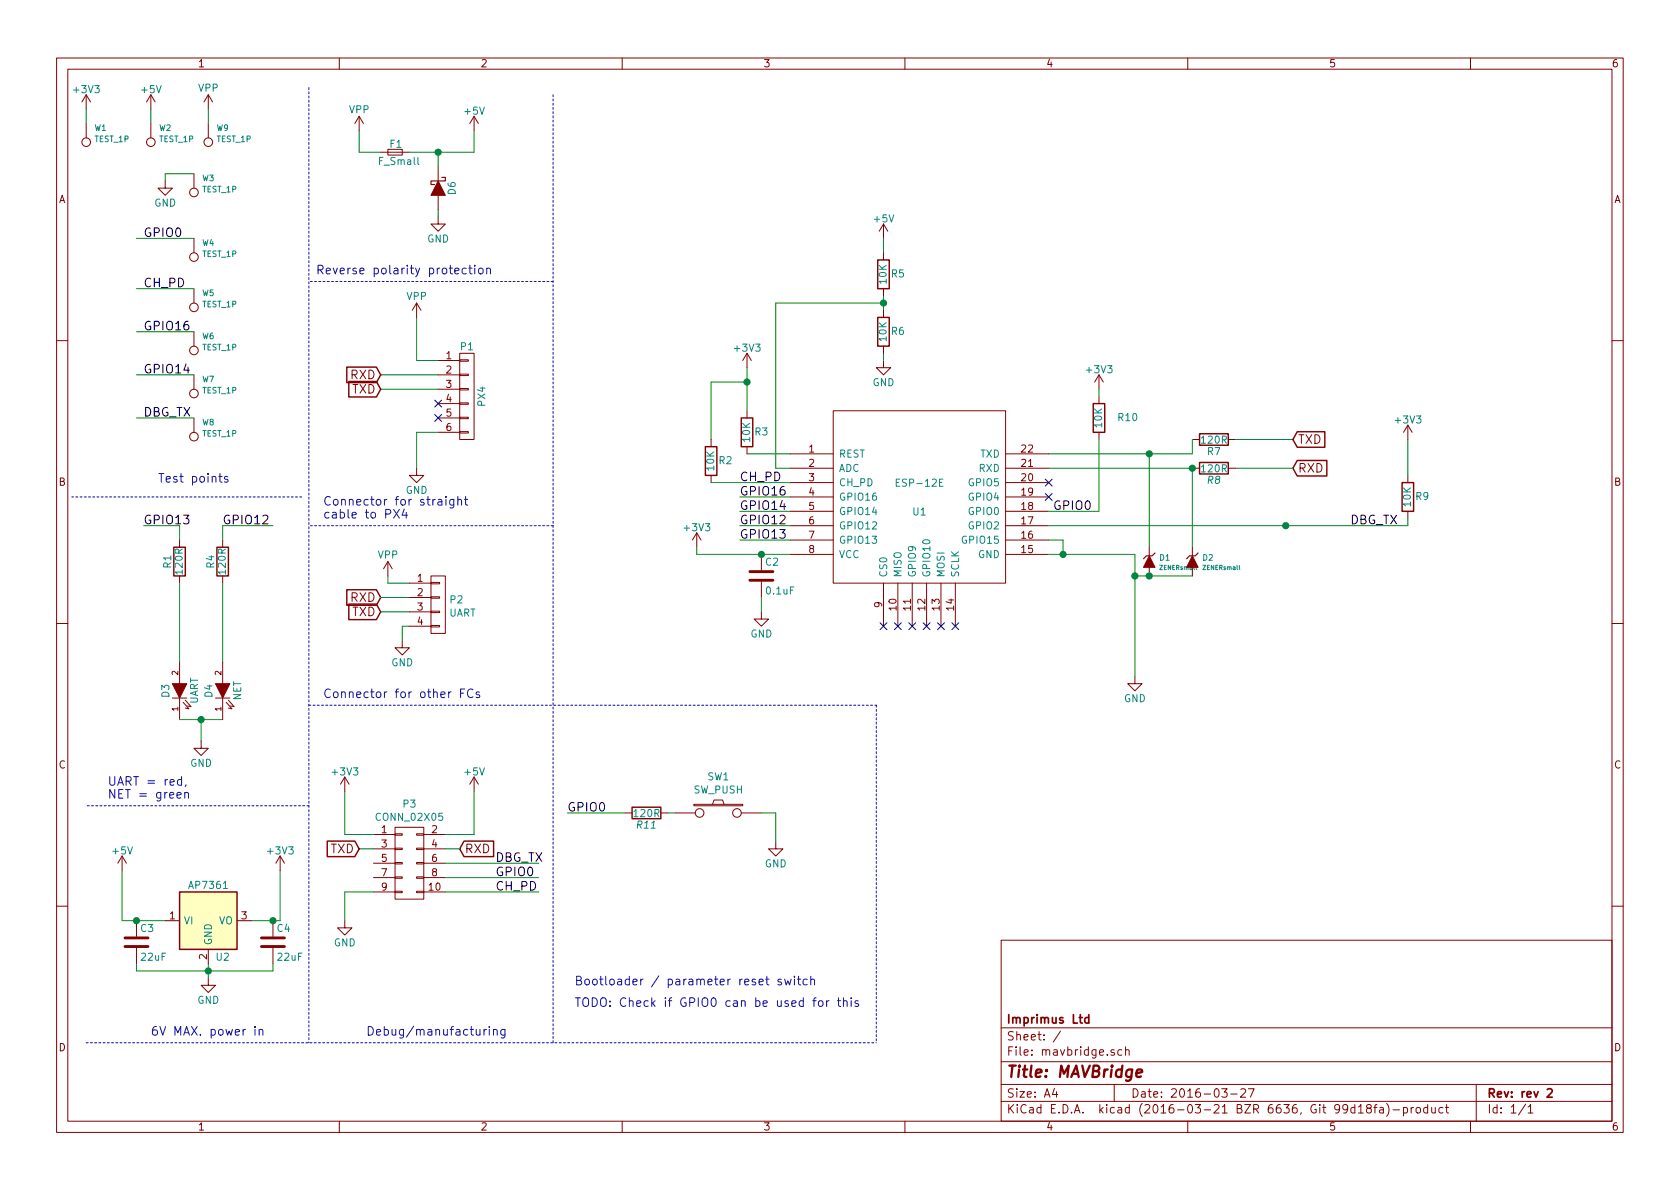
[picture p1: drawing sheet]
EESchema Schematic File Version 2
LIBS:power
LIBS:device
LIBS:transistors
LIBS:conn
LIBS:linear
LIBS:regul
LIBS:74xx
LIBS:cmos4000
LIBS:adc-dac
LIBS:memory
LIBS:xilinx
LIBS:microcontrollers
LIBS:dsp
LIBS:microchip
LIBS:analog_switches
LIBS:motorola
LIBS:texas
LIBS:intel
LIBS:audio
LIBS:interface
LIBS:digital-audio
LIBS:philips
LIBS:display
LIBS:cypress
LIBS:siliconi
LIBS:opto
LIBS:atmel
LIBS:contrib
LIBS:valves
LIBS:ESP8266
LIBS:bat54tw
LIBS:ap7361
LIBS:mavbridge-cache
EELAYER 25 0
EELAYER END
$Descr A4 11693 8268
encoding utf-8
Sheet 1 1
Title "MAVBridge"
Date "2016-03-27"
Rev "rev 2"
Comp "Imprimus Ltd"
Comment1 ""
Comment2 ""
Comment3 ""
Comment4 ""
$EndDescr
$Comp
L ESP-12E U1
U 1 1
P 6400 3450
F 0 "U1" H 6400 3350 50  0000 C CNN
F 1 "ESP-12E" H 6400 3550 50  0000 C CNN
F 2 "ESP8266:ESP-12E" H 6400 3450 50  0001 C CNN
F 3 "https://www.adafruit.com/images/product-files/2471/0A-ESP8266__Datasheet__EN_v4.3.pdf" H 6400 3450 50  0001 C CNN
F 4 "Espressif" H 6400 3450 60  0001 C CNN "MFN"
F 5 "ESP-12" H 6400 3450 60  0001 C CNN "MFP"
F 6 "Aliexpress/ebay" H 6400 3450 60  0001 C CNN "Description"
	1    6400 3450
	1    0    0    -1  
$EndComp
$Comp
L GND #PWR01
U 1 1
P 7900 4700
F 0 "#PWR01" H 7900 4450 50  0001 C CNN
F 1 "GND" H 7900 4550 50  0000 C CNN
F 2 "" H 7900 4700 60  0000 C CNN
F 3 "" H 7900 4700 60  0000 C CNN
	1    7900 4700
	1    0    0    -1  
$EndComp
Wire Wire Line
	7900 3850 7900 4700
Wire Wire Line
	7300 3850 7900 3850
$Comp
L R R7
U 1 1
P 8450 3050
F 0 "R7" V 8530 3050 50  0000 C CNN
F 1 "120R" V 8450 3050 50  0000 C CNN
F 2 "Resistors_SMD:R_0603" V 8380 3050 30  0001 C CNN
F 3 "http://www.mouser.com/ds/2/447/PYu-RT_1-to-0.05_RoHS_L_6-772266.pdf" H 8450 3050 30  0001 C CNN
F 4 "Yageo" H 8450 3050 60  0001 C CNN "MFN"
F 5 "RT0603DRD07120RL" H 8450 3050 60  0001 C CNN "MFP"
F 6 "603-RT0603DRD07120RL" H 8450 3050 60  0001 C CNN "S1PN"
F 7 "http://eu.mouser.com/ProductDetail/Yageo/RT0603DRD07120RL/" H 8450 3050 60  0001 C CNN "S1PL"
F 8 "0603" H 8450 3050 60  0001 C CNN "Package ID"
	1    8450 3050
	0    1    1    0   
$EndComp
Wire Wire Line
	7300 3250 8300 3250
Wire Wire Line
	7300 3150 8300 3150
Wire Wire Line
	8300 3150 8300 3050
Wire Wire Line
	8600 3050 9000 3050
Text GLabel 9000 3050 2    60   Input ~ 0
TXD
Text GLabel 9000 3250 2    60   Input ~ 0
RXD
$Comp
L +3V3 #PWR02
U 1 1
P 5200 2550
F 0 "#PWR02" H 5200 2400 50  0001 C CNN
F 1 "+3V3" H 5200 2690 50  0000 C CNN
F 2 "" H 5200 2550 60  0000 C CNN
F 3 "" H 5200 2550 60  0000 C CNN
	1    5200 2550
	1    0    0    -1  
$EndComp
Wire Wire Line
	5200 2550 5200 2850
Wire Wire Line
	4950 3050 4950 2650
Wire Wire Line
	4950 2650 5200 2650
Connection ~ 5200 2650
$Comp
L +3V3 #PWR03
U 1 1
P 4850 3800
F 0 "#PWR03" H 4850 3650 50  0001 C CNN
F 1 "+3V3" H 4850 3940 50  0000 C CNN
F 2 "" H 4850 3800 60  0000 C CNN
F 3 "" H 4850 3800 60  0000 C CNN
	1    4850 3800
	1    0    0    -1  
$EndComp
Wire Wire Line
	4850 3850 5500 3850
$Comp
L C C2
U 1 1
P 5300 4000
F 0 "C2" H 5325 4100 50  0000 L CNN
F 1 "0.1uF" H 5325 3900 50  0000 L CNN
F 2 "Capacitors_SMD:C_0603" H 5338 3850 30  0001 C CNN
F 3 "http://www.mouser.com/ds/2/281/c02e-2905.pdf" H 5300 4000 60  0001 C CNN
F 4 "Murata" H 5300 4000 60  0001 C CNN "MFN"
F 5 "GRM188R71H104KA93D" H 5300 4000 60  0001 C CNN "MFP"
F 6 "81-GRM39X104K50D" H 5300 4000 60  0001 C CNN "S1PN"
F 7 "http://eu.mouser.com/ProductDetail/Murata-Electronics/GRM188R71H104KA93D/" H 5300 4000 60  0001 C CNN "S1PL"
F 8 "50V, 0.1uF X7R" H 5300 4000 60  0001 C CNN "Characteristics"
F 9 "0603" H 5300 4000 60  0001 C CNN "Package ID"
	1    5300 4000
	1    0    0    -1  
$EndComp
$Comp
L GND #PWR04
U 1 1
P 5300 4250
F 0 "#PWR04" H 5300 4000 50  0001 C CNN
F 1 "GND" H 5300 4100 50  0000 C CNN
F 2 "" H 5300 4250 60  0000 C CNN
F 3 "" H 5300 4250 60  0000 C CNN
	1    5300 4250
	1    0    0    -1  
$EndComp
Wire Wire Line
	5300 4250 5300 4150
Text Label 7600 3550 2    60   ~ 0
GPIO0
Wire Wire Line
	7300 3550 7650 3550
$Comp
L R R9
U 1 1
P 9800 3450
F 0 "R9" H 9700 3450 50  0000 C CNN
F 1 "10K" V 9800 3450 50  0000 C CNN
F 2 "Resistors_SMD:R_0603" V 9730 3450 30  0001 C CNN
F 3 "http://www.mouser.com/ds/2/447/PYu-RT_1-to-0.05_RoHS_L_6-772266.pdf" H 9800 3450 30  0001 C CNN
F 4 "Yageo" H 9800 3450 60  0001 C CNN "MFN"
F 5 "RT0603DRD074K7L" H 9800 3450 60  0001 C CNN "MFP"
F 6 "603-RT0603DRD074K7L" H 9800 3450 60  0001 C CNN "S1PN"
F 7 "http://eu.mouser.com/ProductDetail/Yageo/RT0603DRD074K7L/" H 9800 3450 60  0001 C CNN "S1PL"
F 8 "4.7kOhm" H 9800 3450 60  0001 C CNN "Description"
F 9 "0603" H 9800 3450 60  0001 C CNN "Package ID"
	1    9800 3450
	-1   0    0    1   
$EndComp
Wire Wire Line
	7300 3650 9800 3650
Wire Wire Line
	9800 3650 9800 3600
$Comp
L +3V3 #PWR05
U 1 1
P 9800 3050
F 0 "#PWR05" H 9800 2900 50  0001 C CNN
F 1 "+3V3" H 9800 3190 50  0000 C CNN
F 2 "" H 9800 3050 60  0000 C CNN
F 3 "" H 9800 3050 60  0000 C CNN
	1    9800 3050
	1    0    0    -1  
$EndComp
Wire Wire Line
	9800 3050 9800 3300
Wire Wire Line
	8600 3250 9000 3250
Wire Wire Line
	4850 3850 4850 3800
Wire Wire Line
	5150 3750 5500 3750
Text Label 5150 3750 0    60   ~ 0
GPIO13
Wire Wire Line
	5500 3650 5150 3650
Text Label 5150 3650 0    60   ~ 0
GPIO12
Wire Wire Line
	6150 2050 6150 2150
$Comp
L GND #PWR06
U 1 1
P 6150 2500
F 0 "#PWR06" H 6150 2250 50  0001 C CNN
F 1 "GND" H 6150 2350 50  0000 C CNN
F 2 "" H 6150 2500 60  0000 C CNN
F 3 "" H 6150 2500 60  0000 C CNN
	1    6150 2500
	1    0    0    -1  
$EndComp
Wire Wire Line
	6150 2500 6150 2450
$Comp
L +5V #PWR07
U 1 1
P 6150 1650
F 0 "#PWR07" H 6150 1500 50  0001 C CNN
F 1 "+5V" H 6150 1790 50  0000 C CNN
F 2 "" H 6150 1650 60  0000 C CNN
F 3 "" H 6150 1650 60  0000 C CNN
	1    6150 1650
	1    0    0    -1  
$EndComp
Wire Wire Line
	6150 1650 6150 1750
Wire Wire Line
	6150 2100 5400 2100
Wire Wire Line
	5400 2100 5400 3250
Wire Wire Line
	5400 3250 5500 3250
Connection ~ 6150 2100
Text Label 9400 3650 0    60   ~ 0
DBG_TX
Wire Wire Line
	7300 3750 7400 3750
Wire Wire Line
	7400 3750 7400 3850
Connection ~ 7400 3850
$Comp
L GND #PWR08
U 1 1
P 1450 6800
F 0 "#PWR08" H 1450 6550 50  0001 C CNN
F 1 "GND" H 1450 6650 50  0000 C CNN
F 2 "" H 1450 6800 60  0000 C CNN
F 3 "" H 1450 6800 60  0000 C CNN
	1    1450 6800
	1    0    0    -1  
$EndComp
Wire Wire Line
	1450 6700 1450 6800
Wire Wire Line
	1750 6400 1950 6400
Wire Wire Line
	1950 6400 1950 6050
$Comp
L +3V3 #PWR09
U 1 1
P 1950 6050
F 0 "#PWR09" H 1950 5900 50  0001 C CNN
F 1 "+3V3" H 1950 6190 50  0000 C CNN
F 2 "" H 1950 6050 60  0000 C CNN
F 3 "" H 1950 6050 60  0000 C CNN
	1    1950 6050
	1    0    0    -1  
$EndComp
$Comp
L +5V #PWR010
U 1 1
P 850 6050
F 0 "#PWR010" H 850 5900 50  0001 C CNN
F 1 "+5V" H 850 6190 50  0000 C CNN
F 2 "" H 850 6050 60  0000 C CNN
F 3 "" H 850 6050 60  0000 C CNN
	1    850  6050
	1    0    0    -1  
$EndComp
Wire Wire Line
	850  6050 850  6400
Wire Wire Line
	850  6400 1150 6400
$Comp
L C C3
U 1 1
P 950 6550
F 0 "C3" H 975 6650 50  0000 L CNN
F 1 "22uF" H 975 6450 50  0000 L CNN
F 2 "Capacitors_SMD:C_0805" H 988 6400 30  0001 C CNN
F 3 "http://www.mouser.com/ds/2/281/c02e-2905.pdf" H 950 6550 60  0001 C CNN
F 4 "Murata" H 950 6550 60  0001 C CNN "MFN"
F 5 "GRM21BR60J226ME39L" H 950 6550 60  0001 C CNN "MFP"
F 6 "81-GRM21R60J226ME39L" H 950 6550 60  0001 C CNN "S1PN"
F 7 "http://eu.mouser.com/ProductDetail/Murata-Electronics/GRM21BR60J226ME39L" H 950 6550 60  0001 C CNN "S1PL"
F 8 "6.3V X5R 20% " H 950 6550 60  0001 C CNN "Characteristics"
F 9 "0805" H 950 6550 60  0001 C CNN "Package ID"
	1    950  6550
	1    0    0    -1  
$EndComp
Wire Wire Line
	1900 6750 1900 6700
Wire Wire Line
	950  6750 1900 6750
Connection ~ 1450 6750
Wire Wire Line
	950  6700 950  6750
$Comp
L LED D3
U 1 1
P 1250 4800
F 0 "D3" H 1250 4900 50  0000 C CNN
F 1 "UART" H 1250 4700 50  0000 C CNN
F 2 "LEDs:LED-0603" H 1250 4800 60  0001 C CNN
F 3 "http://www.mouser.com/ds/2/216/APT1608EC-34957.pdf" H 1250 4800 60  0001 C CNN
F 4 "Kingbright" H 1250 4800 60  0001 C CNN "MFN"
F 5 "APT1608EC" H 1250 4800 60  0001 C CNN "MFP"
F 6 "604-APT1608EC" H 1250 4800 60  0001 C CNN "S1PN"
F 7 "http://eu.mouser.com/ProductDetail/Kingbright/APT1608EC" H 1250 4800 60  0001 C CNN "S1PL"
F 8 "Red 0603 LED" H 1250 4800 60  0001 C CNN "Characteristics"
F 9 "0603" H 1250 4800 60  0001 C CNN "Package ID"
	1    1250 4800
	0    -1   -1   0   
$EndComp
Wire Wire Line
	1550 4050 1550 4600
Wire Wire Line
	1250 4050 1250 4600
Wire Wire Line
	1000 3650 1250 3650
Text Label 1000 3650 0    60   ~ 0
GPIO13
Wire Wire Line
	1550 3650 1900 3650
Text Label 1550 3650 0    60   ~ 0
GPIO12
$Comp
L GND #PWR011
U 1 1
P 1400 5150
F 0 "#PWR011" H 1400 4900 50  0001 C CNN
F 1 "GND" H 1400 5000 50  0000 C CNN
F 2 "" H 1400 5150 60  0000 C CNN
F 3 "" H 1400 5150 60  0000 C CNN
	1    1400 5150
	1    0    0    -1  
$EndComp
Wire Wire Line
	1400 5150 1400 5000
Wire Wire Line
	1250 5000 1550 5000
Connection ~ 1400 5000
$Comp
L CONN_01X06 P1
U 1 1
P 3250 2750
F 0 "P1" H 3250 3100 50  0000 C CNN
F 1 "PX4" V 3350 2750 50  0000 C CNN
F 2 "DF13:DF13-6" H 3250 2750 60  0001 C CNN
F 3 "http://www.mouser.com/ds/2/185/en_DF13_20130411-268487.pdf" H 3250 2750 60  0001 C CNN
F 4 "Hirose Connector" H 3250 2750 60  0001 C CNN "MFN"
F 5 "DF13A-6P-1.25H(20)" H 3250 2750 60  0001 C CNN "MFP"
F 6 "798-DF13A6P125H20" H 3250 2750 60  0001 C CNN "S1PN"
F 7 "http://eu.mouser.com/ProductDetail/Hirose-Connector/DF13A-6P-125H20/" H 3250 2750 60  0001 C CNN "S1PL"
F 8 "DF13 series" H 3250 2750 60  0001 C CNN "Description"
	1    3250 2750
	1    0    0    -1  
$EndComp
Wire Wire Line
	3050 3000 2900 3000
Wire Wire Line
	2900 3000 2900 3250
$Comp
L GND #PWR012
U 1 1
P 2900 3250
F 0 "#PWR012" H 2900 3000 50  0001 C CNN
F 1 "GND" H 2900 3100 50  0000 C CNN
F 2 "" H 2900 3250 60  0000 C CNN
F 3 "" H 2900 3250 60  0000 C CNN
	1    2900 3250
	1    0    0    -1  
$EndComp
Wire Wire Line
	3050 2600 2650 2600
Wire Wire Line
	3050 2700 2650 2700
Text GLabel 2650 2600 0    60   Input ~ 0
RXD
Text GLabel 2650 2700 0    60   Input ~ 0
TXD
Wire Wire Line
	2900 2500 3050 2500
Wire Wire Line
	2900 2200 2900 2500
$Comp
L VPP #PWR013
U 1 1
P 2900 2200
F 0 "#PWR013" H 2900 2050 50  0001 C CNN
F 1 "VPP" H 2900 2350 50  0000 C CNN
F 2 "" H 2900 2200 60  0000 C CNN
F 3 "" H 2900 2200 60  0000 C CNN
	1    2900 2200
	1    0    0    -1  
$EndComp
NoConn ~ 3050 2800
NoConn ~ 3050 2900
$Comp
L VPP #PWR014
U 1 1
P 1450 750
F 0 "#PWR014" H 1450 600 50  0001 C CNN
F 1 "VPP" H 1450 900 50  0000 C CNN
F 2 "" H 1450 750 60  0000 C CNN
F 3 "" H 1450 750 60  0000 C CNN
	1    1450 750 
	1    0    0    -1  
$EndComp
Wire Wire Line
	2500 900  2500 1050
Wire Wire Line
	2500 1050 2650 1050
$Comp
L F_Small F1
U 1 1
P 2750 1050
F 0 "F1" H 2710 1110 50  0000 L CNN
F 1 "F_Small" H 2630 990 50  0000 L CNN
F 2 "Resistors_SMD:R_1206" H 2750 1050 60  0001 C CNN
F 3 "http://www.mouser.com/ds/2/87/Bus_Elx_DS_4397_PTS1206_Series-479599.pdf" H 2750 1050 60  0001 C CNN
F 4 "Bussmann / Eaton" H 2750 1050 60  0001 C CNN "MFN"
F 5 "PTS120616V035" H 2750 1050 60  0001 C CNN "MFP"
F 6 "504-PTS120616V035" H 2750 1050 60  0001 C CNN "S1PN"
F 7 "http://eu.mouser.com/ProductDetail/Bussmann-Eaton/PTS120616V035" H 2750 1050 60  0001 C CNN "S1PL"
F 8 "0.35A hold current, 0.5A trip current, 16V" H 2750 1050 60  0001 C CNN "Characteristics"
F 9 "1206" H 2750 1050 60  0001 C CNN "Package ID"
	1    2750 1050
	1    0    0    -1  
$EndComp
Wire Wire Line
	2850 1050 3300 1050
$Comp
L D_Schottky D6
U 1 1
P 3050 1300
F 0 "D6" H 3050 1400 50  0000 C CNN
F 1 "D_Schottky" H 3050 1200 50  0001 C CNN
F 2 "Diodes_SMD:SOD-323" H 3050 1300 60  0001 C CNN
F 3 "http://www.mouser.com/ds/2/308/NSR0530H-D-775571.pdf" H 3050 1300 60  0001 C CNN
F 4 "ON semiconductor" H 3050 1300 60  0001 C CNN "MFN"
F 5 "NSR0530HT1G" H 3050 1300 60  0001 C CNN "MFP"
F 6 "863-NSR0530HT1G" H 3050 1300 60  0001 C CNN "S1PN"
F 7 "http://eu.mouser.com/ProductDetail/ON-Semiconductor/NSR0530HT1G" H 3050 1300 60  0001 C CNN "S1PL"
F 8 "0.5A, 30V" H 3050 1300 60  0001 C CNN "Characteristics"
F 9 "SOD-323-2" H 3050 1300 60  0001 C CNN "Package ID"
	1    3050 1300
	0    1    1    0   
$EndComp
Wire Wire Line
	3050 1050 3050 1150
$Comp
L GND #PWR015
U 1 1
P 3050 1500
F 0 "#PWR015" H 3050 1250 50  0001 C CNN
F 1 "GND" H 3050 1350 50  0000 C CNN
F 2 "" H 3050 1500 60  0000 C CNN
F 3 "" H 3050 1500 60  0000 C CNN
	1    3050 1500
	1    0    0    -1  
$EndComp
Wire Wire Line
	3050 1500 3050 1450
Wire Wire Line
	3300 1050 3300 900 
Connection ~ 3050 1050
$Comp
L +5V #PWR016
U 1 1
P 3300 900
F 0 "#PWR016" H 3300 750 50  0001 C CNN
F 1 "+5V" H 3300 1040 50  0000 C CNN
F 2 "" H 3300 900 60  0000 C CNN
F 3 "" H 3300 900 60  0000 C CNN
	1    3300 900 
	1    0    0    -1  
$EndComp
$Comp
L VPP #PWR017
U 1 1
P 2700 4000
F 0 "#PWR017" H 2700 3850 50  0001 C CNN
F 1 "VPP" H 2700 4150 50  0000 C CNN
F 2 "" H 2700 4000 60  0000 C CNN
F 3 "" H 2700 4000 60  0000 C CNN
	1    2700 4000
	1    0    0    -1  
$EndComp
Wire Wire Line
	2850 4050 2700 4050
Wire Wire Line
	2700 4050 2700 4000
Text GLabel 2650 4150 0    60   Input ~ 0
RXD
Wire Wire Line
	2650 4150 2850 4150
Text GLabel 2650 4250 0    60   Input ~ 0
TXD
Wire Wire Line
	2650 4250 2850 4250
$Comp
L GND #PWR018
U 1 1
P 2800 4450
F 0 "#PWR018" H 2800 4200 50  0001 C CNN
F 1 "GND" H 2800 4300 50  0000 C CNN
F 2 "" H 2800 4450 60  0000 C CNN
F 3 "" H 2800 4450 60  0000 C CNN
	1    2800 4450
	1    0    0    -1  
$EndComp
Wire Wire Line
	2800 4450 2800 4350
Wire Wire Line
	2800 4350 2850 4350
Wire Wire Line
	5200 3150 5500 3150
$Comp
L C C4
U 1 1
P 1900 6550
F 0 "C4" H 1925 6650 50  0000 L CNN
F 1 "22uF" H 1925 6450 50  0000 L CNN
F 2 "Capacitors_SMD:C_0805" H 1938 6400 30  0001 C CNN
F 3 "http://www.mouser.com/ds/2/281/c02e-2905.pdf" H 1900 6550 60  0001 C CNN
F 4 "Murata" H 1900 6550 60  0001 C CNN "MFN"
F 5 "GRM21BR60J226ME39L" H 1900 6550 60  0001 C CNN "MFP"
F 6 "81-GRM21R60J226ME39L" H 1900 6550 60  0001 C CNN "S1PN"
F 7 "http://eu.mouser.com/ProductDetail/Murata-Electronics/GRM21BR60J226ME39L" H 1900 6550 60  0001 C CNN "S1PL"
F 8 "6.3V X5R 20% " H 1900 6550 60  0001 C CNN "Characteristics"
F 9 "0805" H 1900 6550 60  0001 C CNN "Package ID"
	1    1900 6550
	1    0    0    -1  
$EndComp
$Comp
L R R6
U 1 1
P 6150 2300
F 0 "R6" H 6050 2300 50  0000 C CNN
F 1 "10K" V 6150 2300 50  0000 C CNN
F 2 "Resistors_SMD:R_0603" V 6080 2300 30  0001 C CNN
F 3 "http://www.mouser.com/ds/2/447/PYu-RT_1-to-0.05_RoHS_L_6-772266.pdf" H 6150 2300 30  0001 C CNN
F 4 "Yageo" H 6150 2300 60  0001 C CNN "MFN"
F 5 "RT0603DRD074K7L" H 6150 2300 60  0001 C CNN "MFP"
F 6 "603-RT0603DRD074K7L" H 6150 2300 60  0001 C CNN "S1PN"
F 7 "http://eu.mouser.com/ProductDetail/Yageo/RT0603DRD074K7L/" H 6150 2300 60  0001 C CNN "S1PL"
F 8 "4.7kOhm" H 6150 2300 60  0001 C CNN "Description"
F 9 "0603" H 6150 2300 60  0001 C CNN "Package ID"
	1    6150 2300
	-1   0    0    1   
$EndComp
$Comp
L R R5
U 1 1
P 6150 1900
F 0 "R5" H 6050 1900 50  0000 C CNN
F 1 "10K" V 6150 1900 50  0000 C CNN
F 2 "Resistors_SMD:R_0603" V 6080 1900 30  0001 C CNN
F 3 "http://www.mouser.com/ds/2/447/PYu-RT_1-to-0.05_RoHS_L_6-772266.pdf" H 6150 1900 30  0001 C CNN
F 4 "Yageo" H 6150 1900 60  0001 C CNN "MFN"
F 5 "RT0603DRD074K7L" H 6150 1900 60  0001 C CNN "MFP"
F 6 "603-RT0603DRD074K7L" H 6150 1900 60  0001 C CNN "S1PN"
F 7 "http://eu.mouser.com/ProductDetail/Yageo/RT0603DRD074K7L/" H 6150 1900 60  0001 C CNN "S1PL"
F 8 "4.7kOhm" H 6150 1900 60  0001 C CNN "Description"
F 9 "0603" H 6150 1900 60  0001 C CNN "Package ID"
	1    6150 1900
	-1   0    0    1   
$EndComp
$Comp
L R R3
U 1 1
P 5200 3000
F 0 "R3" H 5100 3000 50  0000 C CNN
F 1 "10K" V 5200 3000 50  0000 C CNN
F 2 "Resistors_SMD:R_0603" V 5130 3000 30  0001 C CNN
F 3 "http://www.mouser.com/ds/2/447/PYu-RT_1-to-0.05_RoHS_L_6-772266.pdf" H 5200 3000 30  0001 C CNN
F 4 "Yageo" H 5200 3000 60  0001 C CNN "MFN"
F 5 "RT0603DRD074K7L" H 5200 3000 60  0001 C CNN "MFP"
F 6 "603-RT0603DRD074K7L" H 5200 3000 60  0001 C CNN "S1PN"
F 7 "http://eu.mouser.com/ProductDetail/Yageo/RT0603DRD074K7L/" H 5200 3000 60  0001 C CNN "S1PL"
F 8 "4.7kOhm" H 5200 3000 60  0001 C CNN "Description"
F 9 "0603" H 5200 3000 60  0001 C CNN "Package ID"
	1    5200 3000
	-1   0    0    1   
$EndComp
$Comp
L R R2
U 1 1
P 4950 3200
F 0 "R2" H 4850 3200 50  0000 C CNN
F 1 "10K" V 4950 3200 50  0000 C CNN
F 2 "Resistors_SMD:R_0603" V 4880 3200 30  0001 C CNN
F 3 "http://www.mouser.com/ds/2/447/PYu-RT_1-to-0.05_RoHS_L_6-772266.pdf" H 4950 3200 30  0001 C CNN
F 4 "Yageo" H 4950 3200 60  0001 C CNN "MFN"
F 5 "RT0603DRD074K7L" H 4950 3200 60  0001 C CNN "MFP"
F 6 "603-RT0603DRD074K7L" H 4950 3200 60  0001 C CNN "S1PN"
F 7 "http://eu.mouser.com/ProductDetail/Yageo/RT0603DRD074K7L/" H 4950 3200 60  0001 C CNN "S1PL"
F 8 "4.7kOhm" H 4950 3200 60  0001 C CNN "Description"
F 9 "0603" H 4950 3200 60  0001 C CNN "Package ID"
	1    4950 3200
	-1   0    0    1   
$EndComp
$Comp
L R R8
U 1 1
P 8450 3250
F 0 "R8" V 8530 3250 50  0000 C CIN
F 1 "120R" V 8450 3250 50  0000 C CNN
F 2 "Resistors_SMD:R_0603" V 8380 3250 30  0001 C CNN
F 3 "http://www.mouser.com/ds/2/447/PYu-RT_1-to-0.05_RoHS_L_6-772266.pdf" H 8450 3250 30  0001 C CNN
F 4 "Yageo" H 8450 3250 60  0001 C CNN "MFN"
F 5 "RT0603DRD07120RL" H 8450 3250 60  0001 C CNN "MFP"
F 6 "603-RT0603DRD07120RL" H 8450 3250 60  0001 C CNN "S1PN"
F 7 "http://eu.mouser.com/ProductDetail/Yageo/RT0603DRD07120RL/" H 8450 3250 60  0001 C CNN "S1PL"
F 8 "0603" H 8450 3250 60  0001 C CNN "Package ID"
	1    8450 3250
	0    1    1    0   
$EndComp
$Comp
L R R1
U 1 1
P 1250 3900
F 0 "R1" V 1330 3900 50  0000 C CNN
F 1 "120R" V 1250 3900 50  0000 C CNN
F 2 "Resistors_SMD:R_0603" V 1180 3900 30  0001 C CNN
F 3 "http://www.mouser.com/ds/2/447/PYu-RT_1-to-0.05_RoHS_L_6-772266.pdf" H 1250 3900 30  0001 C CNN
F 4 "Yageo" H 1250 3900 60  0001 C CNN "MFN"
F 5 "RT0603DRD07120RL" H 1250 3900 60  0001 C CNN "MFP"
F 6 "603-RT0603DRD07120RL" H 1250 3900 60  0001 C CNN "S1PN"
F 7 "http://eu.mouser.com/ProductDetail/Yageo/RT0603DRD07120RL/" H 1250 3900 60  0001 C CNN "S1PL"
F 8 "0603" H 1250 3900 60  0001 C CNN "Package ID"
	1    1250 3900
	-1   0    0    1   
$EndComp
Wire Wire Line
	1250 3650 1250 3750
$Comp
L R R4
U 1 1
P 1550 3900
F 0 "R4" V 1630 3900 50  0000 C CNN
F 1 "120R" V 1550 3900 50  0000 C CNN
F 2 "Resistors_SMD:R_0603" V 1480 3900 30  0001 C CNN
F 3 "http://www.mouser.com/ds/2/447/PYu-RT_1-to-0.05_RoHS_L_6-772266.pdf" H 1550 3900 30  0001 C CNN
F 4 "Yageo" H 1550 3900 60  0001 C CNN "MFN"
F 5 "RT0603DRD07120RL" H 1550 3900 60  0001 C CNN "MFP"
F 6 "603-RT0603DRD07120RL" H 1550 3900 60  0001 C CNN "S1PN"
F 7 "http://eu.mouser.com/ProductDetail/Yageo/RT0603DRD07120RL/" H 1550 3900 60  0001 C CNN "S1PL"
F 8 "0603" H 1550 3900 60  0001 C CNN "Package ID"
	1    1550 3900
	-1   0    0    1   
$EndComp
Wire Wire Line
	1550 3750 1550 3650
$Comp
L LED D4
U 1 1
P 1550 4800
F 0 "D4" H 1550 4900 50  0000 C CNN
F 1 "NET" H 1550 4700 50  0000 C CNN
F 2 "LEDs:LED-0603" H 1550 4800 60  0001 C CNN
F 3 "http://www.mouser.com/ds/2/216/APT1608EC-34957.pdf" H 1550 4800 60  0001 C CNN
F 4 "Kingbright" H 1550 4800 60  0001 C CNN "MFN"
F 5 "AP1608SGC" H 1550 4800 60  0001 C CNN "MFP"
F 6 "604-AP1608SGC" H 1550 4800 60  0001 C CNN "S1PN"
F 7 "http://eu.mouser.com/ProductDetail/Kingbright/APT1608EC" H 1550 4800 60  0001 C CNN "S1PL"
F 8 "Green 0603 LED" H 1550 4800 60  0001 C CNN "Characteristics"
F 9 "0603" H 1550 4800 60  0001 C CNN "Package ID"
	1    1550 4800
	0    -1   -1   0   
$EndComp
Connection ~ 950  6400
Connection ~ 1900 6400
Connection ~ 5300 3850
NoConn ~ 6150 4350
NoConn ~ 6250 4350
NoConn ~ 6350 4350
NoConn ~ 6450 4350
NoConn ~ 6650 4350
NoConn ~ 6550 4350
NoConn ~ 7300 3350
NoConn ~ 7300 3450
$Comp
L AP7361 U2
U 1 1
P 1450 6400
F 0 "U2" H 1550 6150 50  0000 C CNN
F 1 "AP7361" H 1450 6650 50  0000 C CNN
F 2 "TO_SOT_Packages_SMD:SOT-223" H 1450 6400 60  0001 C CNN
F 3 "http://www.mouser.com/ds/2/115/AP7361C-775034.pdf" H 1450 6400 60  0001 C CNN
F 4 "Diodes Incorporated" H 1450 6400 60  0001 C CNN "MFN"
F 5 "AP7361C-33E-13" H 1450 6400 60  0001 C CNN "MFP"
F 6 "621-AP7361C-33E-13" H 1450 6400 60  0001 C CNN "S1PN"
F 7 "http://eu.mouser.com/Search/ProductDetail.aspx?R=AP7361C-33E-13virtualkey62110000virtualkey621-AP7361C-33E-13" H 1450 6400 60  0001 C CNN "S1PL"
F 8 "SOT-223-3" H 1450 6400 60  0001 C CNN "Package ID"
	1    1450 6400
	1    0    0    -1  
$EndComp
$Comp
L ZENERsmall D1
U 1 1
P 8000 3900
F 0 "D1" V 7970 3969 40  0000 L CNN
F 1 "ZENERsmall" V 8039 3969 30  0000 L CNN
F 2 "Diodes_SMD:SOD-323" H 8000 3900 60  0001 C CNN
F 3 "" H 8000 3900 60  0000 C CNN
F 4 "ON Semiconductor" H 8000 3900 60  0001 C CNN "MFN"
F 5 "MM3Z3V3ST1G" H 8000 3900 60  0001 C CNN "MFP"
F 6 "Mouser" H 8000 3900 60  0001 C CNN "S1PN"
F 7 "863-MM3Z3V3ST1G " H 8000 3900 60  0001 C CNN "S1PL"
F 8 "3.4V" H 8000 3900 60  0001 C CNN "Characteristics"
F 9 "SOD-323" H 8000 3900 60  0001 C CNN "Package ID"
	1    8000 3900
	0    1    1    0   
$EndComp
Wire Wire Line
	8300 3250 8300 3800
Connection ~ 8300 3250
Wire Wire Line
	8000 3800 8000 3150
Connection ~ 8000 3150
Wire Wire Line
	7900 4000 8300 4000
Connection ~ 7900 4000
Connection ~ 8000 4000
$Comp
L CONN_01X04 P2
U 1 1
P 3050 4200
F 0 "P2" H 3128 4238 50  0000 L CNN
F 1 "UART" H 3128 4146 50  0000 L CNN
F 2 "Pin_Headers:Pin_Header_Straight_1x04" H 3050 4200 60  0001 C CNN
F 3 "" H 3050 4200 60  0000 C CNN
	1    3050 4200
	1    0    0    -1  
$EndComp
Connection ~ 8950 3650
$Comp
L TEST_1P W1
U 1 1
P 600 850
F 0 "W1" H 542 884 40  0000 R CNN
F 1 "TEST_1P" H 542 962 40  0000 R CNN
F 2 "Measurement_Points:Measurement_Point_Round-SMD-Pad_Small" H 800 850 60  0001 C CNN
F 3 "" H 800 850 60  0000 C CNN
	1    600  850 
	-1   0    0    1   
$EndComp
$Comp
L +3V3 #PWR019
U 1 1
P 600 750
F 0 "#PWR019" H 600 600 50  0001 C CNN
F 1 "+3V3" H 600 890 50  0000 C CNN
F 2 "" H 600 750 60  0000 C CNN
F 3 "" H 600 750 60  0000 C CNN
	1    600  750 
	1    0    0    -1  
$EndComp
Wire Wire Line
	600  750  600  850 
$Comp
L TEST_1P W4
U 1 1
P 1350 1650
F 0 "W4" H 1292 1684 40  0000 R CNN
F 1 "TEST_1P" H 1292 1762 40  0000 R CNN
F 2 "Measurement_Points:Measurement_Point_Round-SMD-Pad_Small" H 1550 1650 60  0001 C CNN
F 3 "" H 1550 1650 60  0000 C CNN
	1    1350 1650
	-1   0    0    1   
$EndComp
Wire Wire Line
	1350 1650 950  1650
Text Label 1000 1650 0    60   ~ 0
GPIO0
$Comp
L TEST_1P W5
U 1 1
P 1350 2000
F 0 "W5" H 1292 2034 40  0000 R CNN
F 1 "TEST_1P" H 1292 2112 40  0000 R CNN
F 2 "Measurement_Points:Measurement_Point_Round-SMD-Pad_Small" H 1550 2000 60  0001 C CNN
F 3 "" H 1550 2000 60  0000 C CNN
	1    1350 2000
	-1   0    0    1   
$EndComp
Wire Wire Line
	1350 2000 950  2000
Text Label 1000 2000 0    60   ~ 0
CH_PD
Text Label 5150 3350 0    60   ~ 0
CH_PD
$Comp
L TEST_1P W6
U 1 1
P 1350 2300
F 0 "W6" H 1292 2334 40  0000 R CNN
F 1 "TEST_1P" H 1292 2412 40  0000 R CNN
F 2 "Measurement_Points:Measurement_Point_Round-SMD-Pad_Small" H 1550 2300 60  0001 C CNN
F 3 "" H 1550 2300 60  0000 C CNN
	1    1350 2300
	-1   0    0    1   
$EndComp
Wire Wire Line
	1350 2300 950  2300
Text Label 1000 2300 0    60   ~ 0
GPIO16
$Comp
L TEST_1P W7
U 1 1
P 1350 2600
F 0 "W7" H 1292 2634 40  0000 R CNN
F 1 "TEST_1P" H 1292 2712 40  0000 R CNN
F 2 "Measurement_Points:Measurement_Point_Round-SMD-Pad_Small" H 1550 2600 60  0001 C CNN
F 3 "" H 1550 2600 60  0000 C CNN
	1    1350 2600
	-1   0    0    1   
$EndComp
Wire Wire Line
	1350 2600 950  2600
Text Label 1000 2600 0    60   ~ 0
GPIO14
Wire Wire Line
	5500 3450 5150 3450
Wire Wire Line
	5500 3550 5150 3550
Text Label 5150 3450 0    60   ~ 0
GPIO16
Text Label 5150 3550 0    60   ~ 0
GPIO14
Wire Wire Line
	4950 3350 5500 3350
$Comp
L R R10
U 1 1
P 7650 2900
F 0 "R10" H 7450 2900 50  0000 C CNN
F 1 "10K" V 7650 2900 50  0000 C CNN
F 2 "Resistors_SMD:R_0603" V 7580 2900 30  0001 C CNN
F 3 "http://www.mouser.com/ds/2/447/PYu-RT_1-to-0.05_RoHS_L_6-772266.pdf" H 7650 2900 30  0001 C CNN
F 4 "Yageo" H 7650 2900 60  0001 C CNN "MFN"
F 5 "RT0603DRD074K7L" H 7650 2900 60  0001 C CNN "MFP"
F 6 "603-RT0603DRD074K7L" H 7650 2900 60  0001 C CNN "S1PN"
F 7 "http://eu.mouser.com/ProductDetail/Yageo/RT0603DRD074K7L/" H 7650 2900 60  0001 C CNN "S1PL"
F 8 "4.7kOhm" H 7650 2900 60  0001 C CNN "Description"
F 9 "0603" H 7650 2900 60  0001 C CNN "Package ID"
	1    7650 2900
	-1   0    0    1   
$EndComp
Wire Wire Line
	7650 3550 7650 3050
$Comp
L +3V3 #PWR020
U 1 1
P 7650 2700
F 0 "#PWR020" H 7650 2550 50  0001 C CNN
F 1 "+3V3" H 7650 2840 50  0000 C CNN
F 2 "" H 7650 2700 60  0000 C CNN
F 3 "" H 7650 2700 60  0000 C CNN
	1    7650 2700
	1    0    0    -1  
$EndComp
Wire Wire Line
	7650 2700 7650 2750
$Comp
L TEST_1P W2
U 1 1
P 1050 850
F 0 "W2" H 992 884 40  0000 R CNN
F 1 "TEST_1P" H 992 962 40  0000 R CNN
F 2 "Measurement_Points:Measurement_Point_Round-SMD-Pad_Small" H 1250 850 60  0001 C CNN
F 3 "" H 1250 850 60  0000 C CNN
	1    1050 850 
	-1   0    0    1   
$EndComp
$Comp
L +5V #PWR021
U 1 1
P 1050 750
F 0 "#PWR021" H 1050 600 50  0001 C CNN
F 1 "+5V" H 1050 890 50  0000 C CNN
F 2 "" H 1050 750 60  0000 C CNN
F 3 "" H 1050 750 60  0000 C CNN
	1    1050 750 
	1    0    0    -1  
$EndComp
Wire Wire Line
	1050 750  1050 850 
$Comp
L TEST_1P W3
U 1 1
P 1350 1200
F 0 "W3" H 1292 1234 40  0000 R CNN
F 1 "TEST_1P" H 1292 1312 40  0000 R CNN
F 2 "Measurement_Points:Measurement_Point_Round-SMD-Pad_Small" H 1550 1200 60  0001 C CNN
F 3 "" H 1550 1200 60  0000 C CNN
	1    1350 1200
	-1   0    0    1   
$EndComp
$Comp
L GND #PWR022
U 1 1
P 1150 1250
F 0 "#PWR022" H 1150 1000 50  0001 C CNN
F 1 "GND" H 1150 1100 50  0000 C CNN
F 2 "" H 1150 1250 60  0000 C CNN
F 3 "" H 1150 1250 60  0000 C CNN
	1    1150 1250
	1    0    0    -1  
$EndComp
Wire Wire Line
	1350 1200 1150 1200
Wire Wire Line
	1150 1200 1150 1250
Wire Notes Line
	2150 600  2150 7250
Wire Notes Line
	2100 3450 500  3450
Text Notes 1100 3350 0    60   ~ 0
Test points
Wire Notes Line
	2150 5600 600  5600
Text Notes 750  5550 0    60   ~ 0
UART = red,\nNET = green
Wire Notes Line
	600  7250 6100 7250
Text Notes 1050 7200 0    60   ~ 0
6V MAX. power in
Wire Notes Line
	3850 650  3850 7250
Wire Notes Line
	3850 1950 2150 1950
Text Notes 2200 1900 0    60   ~ 0
Reverse polarity protection
Wire Notes Line
	3850 3650 2150 3650
Text Notes 2250 3600 0    60   ~ 0
Connector for straight \ncable to PX4
Wire Notes Line
	2150 4900 6100 4900
Text Notes 2250 4850 0    60   ~ 0
Connector for other FCs
$Comp
L CONN_02X05 P3
U 1 1
P 2850 6000
F 0 "P3" H 2850 6416 50  0000 C CNN
F 1 "CONN_02X05" H 2850 6324 50  0000 C CNN
F 2 "pin_headers_1.27mm:Pin_Header_1.27mm_2x5" H 2850 4800 60  0001 C CNN
F 3 "" H 2850 4800 60  0000 C CNN
	1    2850 6000
	1    0    0    -1  
$EndComp
Wire Wire Line
	2600 5800 2400 5800
Wire Wire Line
	2400 5800 2400 5500
$Comp
L +3V3 #PWR023
U 1 1
P 2400 5500
F 0 "#PWR023" H 2400 5350 50  0001 C CNN
F 1 "+3V3" H 2400 5640 50  0000 C CNN
F 2 "" H 2400 5500 60  0000 C CNN
F 3 "" H 2400 5500 60  0000 C CNN
	1    2400 5500
	1    0    0    -1  
$EndComp
$Comp
L GND #PWR024
U 1 1
P 2400 6400
F 0 "#PWR024" H 2400 6150 50  0001 C CNN
F 1 "GND" H 2400 6250 50  0000 C CNN
F 2 "" H 2400 6400 60  0000 C CNN
F 3 "" H 2400 6400 60  0000 C CNN
	1    2400 6400
	1    0    0    -1  
$EndComp
Wire Wire Line
	2600 6200 2400 6200
Wire Wire Line
	2400 6200 2400 6400
$Comp
L +5V #PWR025
U 1 1
P 3300 5500
F 0 "#PWR025" H 3300 5350 50  0001 C CNN
F 1 "+5V" H 3300 5640 50  0000 C CNN
F 2 "" H 3300 5500 60  0000 C CNN
F 3 "" H 3300 5500 60  0000 C CNN
	1    3300 5500
	1    0    0    -1  
$EndComp
Wire Wire Line
	3300 5500 3300 5800
Wire Wire Line
	3300 5800 3100 5800
Wire Wire Line
	2600 5900 2500 5900
Text GLabel 2500 5900 0    60   Input ~ 0
TXD
Text GLabel 3200 5900 2    60   Input ~ 0
RXD
Wire Wire Line
	3200 5900 3100 5900
Wire Wire Line
	3100 6000 3750 6000
Text Label 3450 6000 0    60   ~ 0
DBG_TX
Wire Wire Line
	3100 6100 3750 6100
Text Label 3450 6100 0    60   ~ 0
GPIO0
Wire Wire Line
	3100 6200 3750 6200
Text Label 3450 6200 0    60   ~ 0
CH_PD
$Comp
L TEST_1P W8
U 1 1
P 1350 2900
F 0 "W8" H 1292 2934 40  0000 R CNN
F 1 "TEST_1P" H 1292 3012 40  0000 R CNN
F 2 "Measurement_Points:Measurement_Point_Round-SMD-Pad_Small" H 1550 2900 60  0001 C CNN
F 3 "" H 1550 2900 60  0000 C CNN
	1    1350 2900
	-1   0    0    1   
$EndComp
Wire Wire Line
	1350 2900 950  2900
Text Label 1000 2900 0    60   ~ 0
DBG_TX
Text Notes 2550 7200 0    60   ~ 0
Debug/manufacturing
$Comp
L TEST_1P W9
U 1 1
P 1450 850
F 0 "W9" H 1392 884 40  0000 R CNN
F 1 "TEST_1P" H 1392 962 40  0000 R CNN
F 2 "Measurement_Points:Measurement_Point_Round-SMD-Pad_Small" H 1650 850 60  0001 C CNN
F 3 "" H 1650 850 60  0000 C CNN
	1    1450 850 
	-1   0    0    1   
$EndComp
Wire Wire Line
	1450 750  1450 850 
$Comp
L SW_PUSH SW1
U 1 1
P 5000 5650
F 0 "SW1" H 5000 5906 50  0000 C CNN
F 1 "SW_PUSH" H 5000 5814 50  0000 C CNN
F 2 "tact_switch:TACT_SW_TACTD44H20B160" H 5000 5650 60  0001 C CNN
F 3 "" H 5000 5650 60  0000 C CNN
F 4 "Innocent" H 5000 5650 60  0001 C CNN "MFN"
F 5 "INT-1440F20A" H 5000 5650 60  0001 C CNN "MFP"
F 6 "Maritex" H 5000 5650 60  0001 C CNN "S1PN"
F 7 "TACTD44H20B160" H 5000 5650 60  0001 C CNN "S1PL"
	1    5000 5650
	1    0    0    -1  
$EndComp
Wire Wire Line
	4700 5650 4650 5650
Text Label 3950 5650 0    60   ~ 0
GPIO0
$Comp
L GND #PWR026
U 1 1
P 5400 5850
F 0 "#PWR026" H 5400 5600 50  0001 C CNN
F 1 "GND" H 5400 5700 50  0000 C CNN
F 2 "" H 5400 5850 60  0000 C CNN
F 3 "" H 5400 5850 60  0000 C CNN
	1    5400 5850
	1    0    0    -1  
$EndComp
Wire Wire Line
	5400 5850 5400 5650
Wire Wire Line
	5400 5650 5300 5650
Wire Notes Line
	6100 4900 6100 7250
Text Notes 4000 6850 0    60   ~ 0
Bootloader / parameter reset switch
Text Notes 4000 7000 0    60   ~ 0
TODO: Check if GPIO0 can be used for this
$Comp
L R R11
U 1 1
P 4500 5650
F 0 "R11" V 4580 5650 50  0000 C CIN
F 1 "120R" V 4500 5650 50  0000 C CNN
F 2 "Resistors_SMD:R_0603" V 4430 5650 30  0001 C CNN
F 3 "http://www.mouser.com/ds/2/447/PYu-RT_1-to-0.05_RoHS_L_6-772266.pdf" H 4500 5650 30  0001 C CNN
F 4 "Yageo" H 4500 5650 60  0001 C CNN "MFN"
F 5 "RT0603DRD07120RL" H 4500 5650 60  0001 C CNN "MFP"
F 6 "603-RT0603DRD07120RL" H 4500 5650 60  0001 C CNN "S1PN"
F 7 "http://eu.mouser.com/ProductDetail/Yageo/RT0603DRD07120RL/" H 4500 5650 60  0001 C CNN "S1PL"
F 8 "0603" H 4500 5650 60  0001 C CNN "Package ID"
	1    4500 5650
	0    1    1    0   
$EndComp
Wire Wire Line
	4350 5650 3950 5650
$Comp
L ZENERsmall D2
U 1 1
P 8300 3900
F 0 "D2" V 8270 3969 40  0000 L CNN
F 1 "ZENERsmall" V 8339 3969 30  0000 L CNN
F 2 "Diodes_SMD:SOD-323" H 8300 3900 60  0001 C CNN
F 3 "" H 8300 3900 60  0000 C CNN
F 4 "ON Semiconductor" H 8300 3900 60  0001 C CNN "MFN"
F 5 "MM3Z3V3ST1G" H 8300 3900 60  0001 C CNN "MFP"
F 6 "Mouser" H 8300 3900 60  0001 C CNN "S1PN"
F 7 "863-MM3Z3V3ST1G " H 8300 3900 60  0001 C CNN "S1PL"
F 8 "3.4V" H 8300 3900 60  0001 C CNN "Characteristics"
F 9 "SOD-323" H 8300 3900 60  0001 C CNN "Package ID"
	1    8300 3900
	0    1    1    0   
$EndComp
$Comp
L VPP #PWR?
U 1 1
P 2500 900
F 0 "#PWR?" H 2500 750 50  0001 C CNN
F 1 "VPP" H 2500 1050 50  0000 C CNN
F 2 "" H 2500 900 60  0000 C CNN
F 3 "" H 2500 900 60  0000 C CNN
	1    2500 900 
	1    0    0    -1  
$EndComp
$EndSCHEMATC
